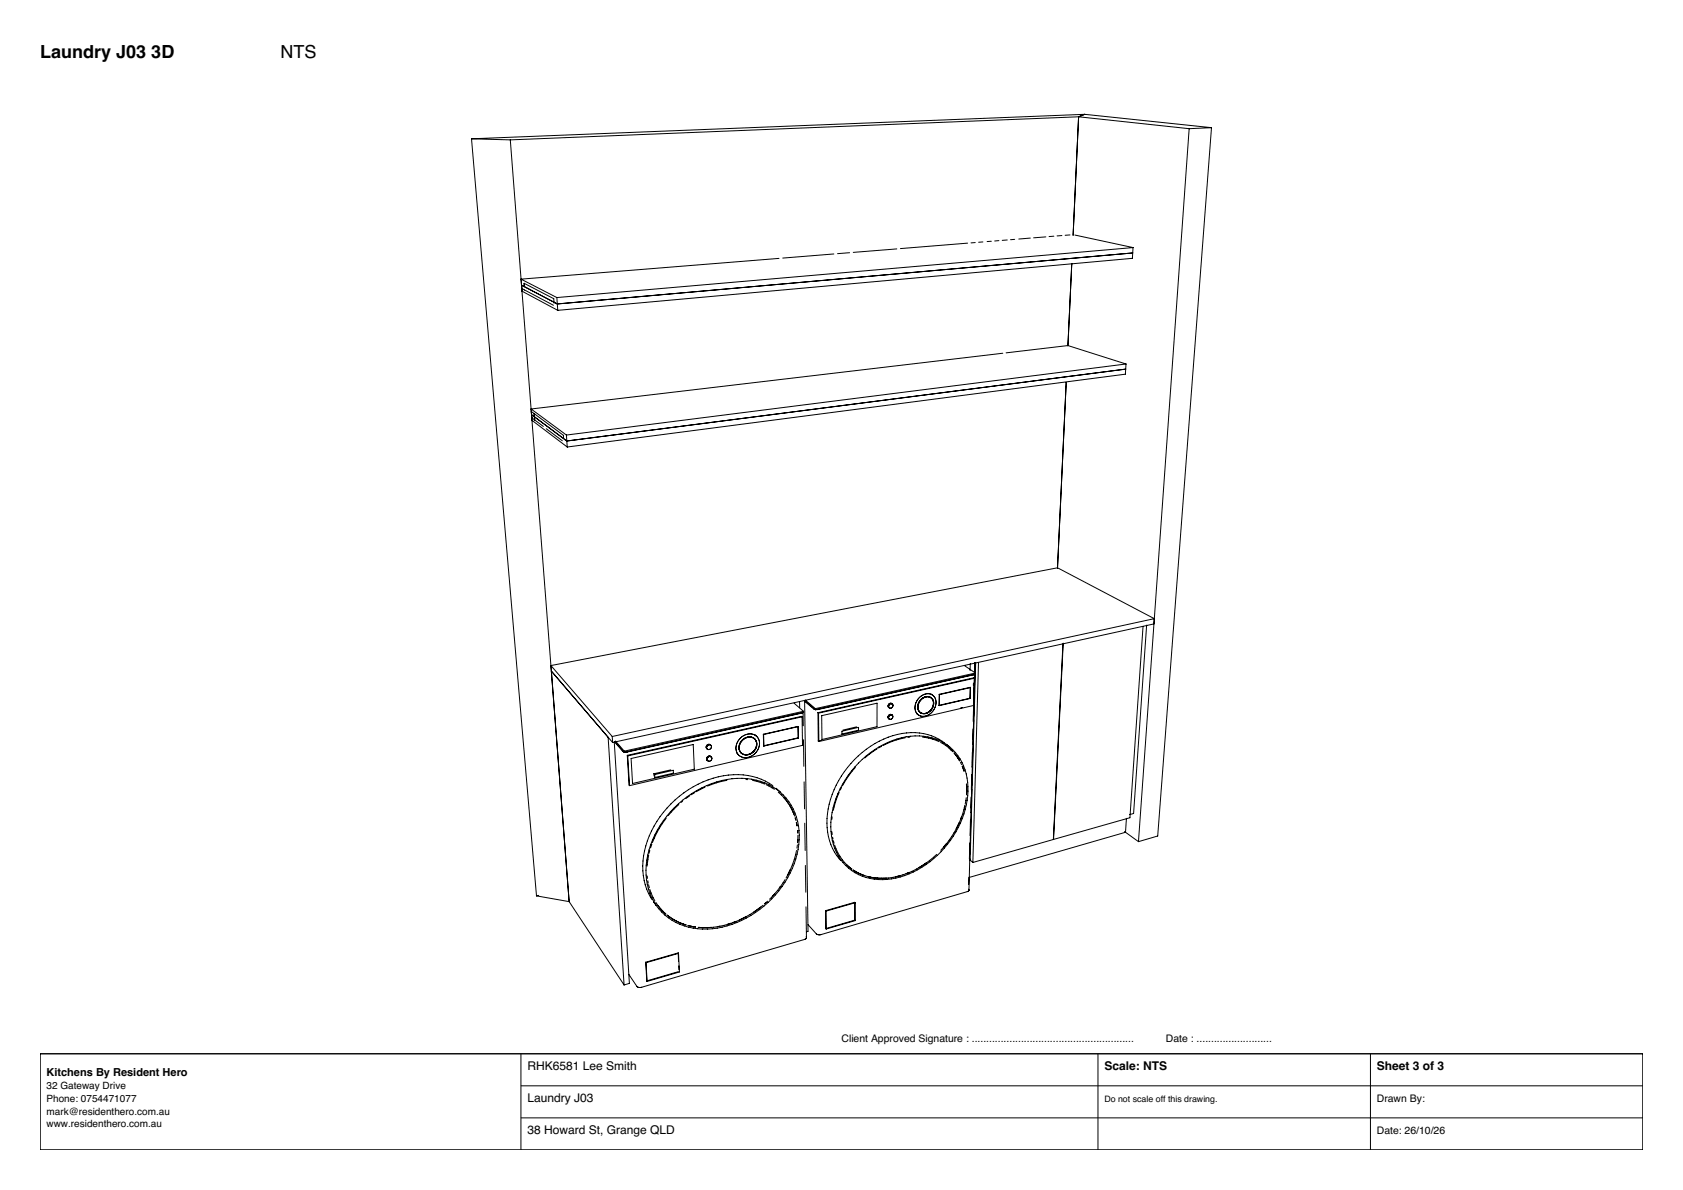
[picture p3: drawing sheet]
<svg xmlns="http://www.w3.org/2000/svg" width="420mm" height="297mm" viewBox="0 0 420 297" stroke-linecap="round" stroke-linejoin="round" font-family="sans-serif">
<g fill="none" stroke="#000" stroke-width=".25">
<path d="M117.7 34.6l9.6 .3M117.7 34.6l16.2 189M127.3 34.9l14.7 190.1M269.2 29.1l-141.9 5.8M269.2 29.1l-1.4 29.6M269.2 29.1l27.6 3M270.7 28.5l-153 6.1M270.7 28.5l-1.5 .6M270.7 28.5l31.6 3.4M296.8 32.1l-12.7 178M302.3 31.9l-13.4 176.8-4.8 1.4M302.3 31.9l-5.5 .2"/>
<path d="M251.4 59.9l-1.3 .1M253.2 59.7l-1 .1M257.1 59.4l-2.9 .3M261 59.1l-3.1 .3M263 58.9l-1.2 .1M265 58.8l-1.2 .1M267 58.6l-1.2 .1M268.2 58.7l14.6 3.1M130 69.7l.2 2.3 7.9 4.2M130 69.7l9 4.6M130.9 71.3l-.1-.6 7.4 3.8 .1 1.2M139 74.3l.2 3.2"/>
<path d="M194.4 64.5l-64.4 5.2M208.1 63.4l-12.8 1M212 63.1l-3 .2M223.8 62.1l-10.9 .9M241.5 60.7l-16.8 1.3M243.4 60.5l-1.1 .1M245.3 60.4l-1.1 .1M247.4 60.2l-1.1 .1M249.3 60.1h-1.1M267.5 65.8l-1 20.5M282.7 63.1l-143.6 12.8-9-4.7 .2 1.5 8.9 4.8M282.8 61.8l-.2 2.7-143.4 13"/>
<path d="M282.8 61.8l-143.8 12.5M250.3 88.2l-117.8 13.9M266.1 95.4l-2.2 46.5M266.3 86.3l-15.2 1.8M266.7 86.3l14.3 4.5M280.9 92.1l-139.5 18M281 90.8l-.2 2.6-139.2 18.2M281 90.8l-139.6 17.8M132.5 102.1l.2 1.4 8.7 6.6M132.5 102.1l8.9 6.5M132.7 104v.9l8.9 6.7M133.3 103.2l-.7-.5 .1 1.6 .7 .5"/>
<path d="M133.3 103.2l.1 1.6M133.3 103.2l7.3 5.4v.8M133.4 104.8l2.2 1.6M136.3 107l4 3M141.4 108.6v1.5M141.4 110.1l.2 1.5M285.2 156.4l-3.2 47.7-39.2 11.2M286.1 156l-3.2 47-1 .3M288.1 154.4l-24.2-12.7-126.4 24.4M288.1 154.4l-135.3 29.4M288.1 154.4l-.1 1.3-135.1 29.6M137.5 166.1l15.3 17.7"/>
<path d="M137.5 166.1l.1 1.4M137.6 167.5l4.4 57.5M137.6 167.5l15.3 17.8M198.2 175.5l2.3 2M199.5 175.1l.1 1.5M200.2 178.9l-43.5 9.8M200.2 178.9l.1 7.1-43.2 10.1M200.2 178.9l-.2-.1-43.5 9.7M200.4 177.8l-.5 .2-43.2 9.7-1.3-.1-2.1-2.5M200.4 177.9l.1 3.2M200.5 177.5l-44.7 10M200.5 177.5v.3l-44.7 10"/>
<path d="M200.8 174.9l.8 57.5-.3 .2M201 175l2.5 2.1M201 174.7l2.5 2.2M203.5 176.9v.2M204.1 177.9l.2 .1M204.1 177.9l.1 7M204.3 178v7.1M205.1 178.6l13.8-3.1v5.9l-13.8 3.2zM221.7 179.3l.2 .2M221.7 179.3l.1 .1M221.8 179.4l.1 .1M222.3 178.3a.66 .66 0 0 0-.6 1"/>
<path d="M222.5 175.6l.1 .1M222.5 175.6l.2 .1M222.5 175.6v-.1a.64 .64 0 0 0-.8 .4 .64 .64 0 0 0 .2 .8M222.6 178.4l.1 .1M222.6 178.4l-.7 .3-.1 .7M222.6 175.7h.1M222.6 175.7l-.7 .2-.1 .4 .1 .4M222.7 178.5l.1 .4-.1 .4-.4 .2h-.4M222.7 175.7a.63 .63 0 0 1 0 .8 .63 .63 0 0 1-.8 .2M228.7 178.1l.4 .2M229.2 177.4l.2 .2M229.3 174.3a2.47 2.47 0 0 1 3.8-.5 3.2 3.2 0 0 1-.3 3.6 3.2 3.2 0 0 1-3.5 1.1 2.8 2.8 0 0 1 0-4.2z"/>
<path d="M229.3 177.4l.3 .4M229.5 177.6l.1 .2M229.6 177.8l.2 .1M229.6 177.8l.1 .1M229.6 177.8l.3 .1M229.9 177.9l.4 .2M231.5 173.9a2.58 2.58 0 0 0-2.2 3.5M231.5 173.8l.9 .4M231.8 173.9a2.48 2.48 0 0 0-2.6 3.5M232.1 174l.3 .2M232.4 173.2l.3 .3M232.4 174.2l.1 .1"/>
<path d="M232.5 174.3l.3 .4M232.5 174.2l.2 .3M232.7 174.5a2.56 2.56 0 0 1-2.3 3.6M232.9 174.8a2.47 2.47 0 0 1-3.1 3.1M234.3 176l.1 .1M234.4 173.3l.1 .1M234.4 173.3l-.1 2.7M234.5 173.4l-.1 2.7M240.1 176.6l-.4 .1M240.7 166.1l2.7 1.9M242 174.3l-7.7 1.7M242 174.3h.1"/>
<path d="M242.1 174.3l-7.7 1.8M242.1 171.5l-.1 2.8M242.1 171.5l-7.7 1.8M242.1 171.5l.1 .1M242.1 165.6v1.8M242.2 171.6l-7.7 1.8M242.2 171.6l-.1 2.7M242.9 170.6v.5M243 176.2l-.1 3.8M243 179.8l-.2 4.8M243.1 169.3l-.2 6.8-38.6 9M243.1 170.3l-.1 4.1"/>
<path d="M243.1 169.3l-38.8 8.7M243.1 169.3l-.1-.1-38.9 8.7M243.2 167.9l.1-2.5-.1 3.2M243.3 168.2l-39.2 8.9-1-.1-2.3-1.9M243.3 168.4l-.3 10.4M243.4 168l-39.9 8.9M243.4 168v.3l-39.9 8.8M243.5 165.4l-1.4 49.3 .7 .6M244.2 165.4l-1.4 49.9M265.3 160.8l-2.4 48.7M265.3 160.5l-2.4 49M151.8 184l3.9 61.8"/>
<path d="M152.8 183.8l.1 1.5M153.3 185.2l3.8 60.2-1.4 .4M153.6 184.9l2.2 2.6M153.6 185.2l2.2 2.6M155.8 187.5v.3M156.5 188.5l.6 7.6M156.5 188.5l.2 .2M156.7 188.7l.4 7.4M157.5 189.3l15.5-3.5 .3 6.2-15.4 3.5zM163.2 193.1l.2 .2M163.2 193.1v.6M163.4 193.3l4.6-1.1v.8l-4.6 1z"/>
<path d="M167.4 192.1l-4.2 1M170.3 200l-.3 .3M172.2 198.6l-1.1 .7M173.4 197.8l-.9 .6M175.9 196.5l-2.2 1.1M176.3 186.8l.2 .1M176.5 189.8h.1M177.3 185.9l.1 .1a.67 .67 0 0 0-.8 .1 .67 .67 0 0 0-.2 .7M177.4 188.8l.1 .1M177.5 188.9v.1M177.5 188.9l-.3-.1-.5 .2-.2 .4 .1 .4M181.4 194.8l-2.7 .6-2.1 .8"/>
<path d="M183.9 188l.4 .4M184.6 187.4l.2 .3M184.7 187.7l.3 .2M184.9 187.8l.3 .3M185.2 188.1l.4 .2M186.1 194.6h.5M187.8 194.8l3 .9M188.2 184.3a2.58 2.58 0 0 0-2.8 .4 2.58 2.58 0 0 0-.8 2.7M188.2 184.3l.2 .2M188.3 183.3l.5 .4M188.4 184.5l.3 .4M188.5 184.6a2.49 2.49 0 0 0-4.1 1.6v.8l.3 .6"/>
<path d="M188.5 184.6l.2 .4M188.7 185l.1 .2M188.7 185.1a2.52 2.52 0 0 1-.9 2.7 2.52 2.52 0 0 1-2.8 .1M188.8 183.7a3.3 3.3 0 0 1 .2 3.7 3.3 3.3 0 0 1-3.3 1.7l-.7-.2-.7-.5M188.8 183.7a3.3 3.3 0 0 0-4.1 .6 3.3 3.3 0 0 0-.4 4.1M188.8 185.2a2.71 2.71 0 0 1-3 3.1M190.5 183.3h.1M190.5 183.3l.1 2.8M190.6 183.3v2.9M190.6 186.1v.1M191.2 195.8l2.1 1.2M192.9 196.1a17.3 17.3 0 0 0-16.2-1.5 25 25 0 0 0-16.2 20.3 15.4 15.4 0 0 0 2.2 9.6"/>
<path d="M193.7 196.7l1.1 1.1M194.2 197.7l2 2.1M195.6 199.1l.6 .7M196.2 199.8l1.3 1.9M196.2 199.8l.6 .8M199.1 181.3l.1 2.8M199.1 181.3l-8.6 2M199.1 181.3h.1M199.2 184.1l-8.6 2M199.2 184.1v.1M199.2 181.3l-8.6 2M199.2 181.3v2.9"/>
<path d="M199.2 184.2l-8.6 2M200.5 184.6l.1 6.6M200.7 195.1l.1 6.8M204.2 184.9l.1 .2M204.9 184.8l-.7 .1M209.4 197.8l-.9 2.3-.5 2.1M210 196.6l-.3 .6M210.1 182.5l4.1-1v.7l-4.1 1zM213.4 191.6l-1.4 1.8-1.8 2.7M213.8 181.4l-3.4 .8M218.9 186.9l-3.1 2.3M220 186.3l-.8 .4"/>
<path d="M225.9 184.1l-3.4 1-2.1 1M227 184h-.4M230.2 184l2.6 .5 1.6 .6M234.7 185.3l2 1.2 1.1 1.1M235.8 185.5a14.6 14.6 0 0 0-15.3-1 24.1 24.1 0 0 0-14.1 20.9 13.4 13.4 0 0 0 3.4 9.4M236.1 185.7l.9 .7M236.2 185.8a14.9 14.9 0 0 0-14.6-.5 24.2 24.2 0 0 0-14.3 21.1 12.5 12.5 0 0 0 15.2 13 23.9 23.9 0 0 0 19.1-23.1 13.3 13.3 0 0 0-4.6-9.9M236.2 185.8l.8 .6M236.2 185.9l.3 .2M238.1 187.9l.9 1.2zM239 189.1l.5 .8M239.7 190.3l.3 .5"/>
<path d="M240.1 191.2l.5 1.3zM241.1 199.1l-.2 1.6M241.2 198.1v-2.4v2.7M242.3 198.9l-.1 3.9M242.5 193.3l-.1 3.8M242.5 197l-.1 4.7M242.6 191.3l-.1 4.7M242.7 187.7l-.2 3.7M242.8 181.9l-.1 3.9M242.8 185.6l-.1 4.7M161.5 218.6l.1 .6M161.7 219.8l.1 .6"/>
<path d="M161.9 213.4l-.4 2.8M162.2 212.3l-.2 .7M162.7 210.7l-.3 .9M166.3 204.2l-2.4 3.6-1.1 2.5M168.3 201.6a23 23 0 0 1 19.3-7.1 14 14 0 0 1 11.7 16.3 24.9 24.9 0 0 1-24 21.1 14.1 14.1 0 0 1-14-16 23.5 23.5 0 0 1 7-14.3zM169.4 200.8l-2.6 2.7M195.9 219.5l-1.9 2.7-2 2.2M197 200.9l.5 .8M197.2 217.1l-.6 1.2M197.5 201.7l.8 2M198 202.8l.1 .4M198.6 204.6l-.1-.5 .1 .7"/>
<path d="M198.7 205.2l.2 .9-.2-.9M198.8 212.3l-1.1 3.6-1.5 3.2M199 210.9l-.1 .8M199 207.3l.1 .4M199.1 207.3v.7M199.1 209.6l-.1 .6M199.1 209.6l-.1 .7M199.1 208.5v1.1M200.8 205.4l.1 6.9M201 216l.1 6.7M207.6 207.6l.1 .7M207.7 203.9l-.1 .6"/>
<path d="M207.8 209l.1 .4M208 209.8l.2 .7M208.3 210.9a11.8 11.8 0 0 0 4.3 6M213 217.2l1.2 .7M214.2 217.9l1.6 .6M215.8 218.5l1 .3M216.8 218.8l1 .2M217.8 219l1.1 .2M218.9 219.2h2.3M224.6 218.6l-1.2 .2M226.9 217.7l-.8 .3M231.2 215.3l-1.9 1.2"/>
<path d="M233.8 213.2a20.6 20.6 0 0 1-12.6 6M236.2 210.6l-.7 .8M239.2 205.7l-2.3 4-2.1 2.5M239.4 205.3l-.2 .4M239.9 203.9l-.2 .6M240.8 201.1l-.2 .6M240.8 201.1l-.6 2.2-1 2.4M241.8 219l-.1 1.7M242 214.3l-.2 7.9M242 210.4l-.1 4M242.2 204.7l-.1 3.8M242.3 202.8l-.3 10.4"/>
<path d="M280.6 207.5l3.5 2.6M281.1 204.2l-.2 3.5-38.9 11.3M133.9 223.6l8.1 1.4M134.4 223.5l-.5 .1M142 225l13.7 20.8M161.9 220.8l.2 .8M162.2 222l1.2 2.9M163.3 225.4l-.2-.4 .6 .9M163.7 225.2l1.2 1.7M164.2 226l.7 .9M164.9 226.9l1.2 1.2M164.9 226.9l.6 .6"/>
<path d="M165.8 227.7l.4 .4M166.5 228.4l1.4 1zM167.9 229.4l1.7 .9M169.2 237.8l.1 2.1M169.2 237.8l-8.1 2.4M169.2 237.8l.1 .1M169.3 237.9l-8.1 2.4M169.3 237.9l.3 4.7-8.1 2.3M169.6 230.3l1.6 .6M171.6 231l1 .2M171.8 231l.8 .2M172.6 231.2l1 .2"/>
<path d="M174.2 231.5h.8M174.4 231.5h.6M175 231.5h1.3M177.5 231.5h-1.2M179.7 231.2h-.5M182.4 230.4l-.8 .3M183.7 230l-.8 .3M186.2 228.8l-1.7 .8M189.8 226.4l-1.7 1.2M190.4 225.9a22.9 22.9 0 0 1-14.1 5.6M191.2 225.2l-.3 .3M191.6 224.9l-.8 .7"/>
<path d="M193.1 223.2l-.3 .4M194.7 221.3l-.2 .3M201.1 226.3l.2 7.7M201.2 233.8l.1 .2M201.3 234l-.5 .5-40.8 11.9-1-.1-2.1-3.1M206 227.3l.1 .1M206 227.3l.1 4.5M206.1 231.8l.1 .1M206.1 227.4l.1 4.5M213.3 229.7l-7.2 2.1M213.3 229.7l.1 .1M213.3 225.2v4.5"/>
<path d="M213.3 225.2l-7.3 2.1M213.3 225.2l.1 .1M213.4 225.3l-7.3 2.1M213.4 225.3v4.5M213.4 229.8l-7.2 2.1M241.7 221.9l.1 .3M241.8 222.2l-.4 .3-36.7 10.8-.9-.2-2.2-2.3M161.1 240.2l.1 .1M161.1 240.2l.3 4.6M161.2 240.3l.3 4.6M161.4 244.8l.1 .1M169.2 242.5l-7.8 2.3"/>
<path d="M169.4 241.1v.9"/>
<circle cx="176.9" cy="186.4" r=".65"/>
<circle cx="177" cy="189.3" r=".66"/>
</g>
<path d="M10 263h400v24h-400z" fill="#fff" stroke="#000" stroke-width=".35"/>
<path d="M130 263v24M130 271h280M130 279h280M274 263v24M342 263v24" fill="none" stroke="#000" stroke-width=".25"/>
<g font-size="4.5">
<text x="10" y="14.4">Laundry J03 3D</text>
<text x="70" y="14.4">NTS</text>
</g>
<g font-size="3">
<text x="131.6" y="267">RHK6581 Lee Smith</text>
<text x="275.6" y="267">Scale: NTS</text>
<text x="343.6" y="267">Sheet 3 of 3</text>
<text x="131.6" y="275">Laundry J03</text>
<text x="131.6" y="283">38 Howard St, Grange QLD</text>
</g>
<text font-size="2.7" x="11.6" y="268.6">Kitchens By Resident Hero</text>
<g font-size="2.6">
<text x="210" y="260">Client Approved Signature : ........................................................</text>
<text x="291" y="260">Date : ..........................</text>
<text x="343.6" y="275">Drawn By:</text>
<text x="343.6" y="283">Date: 26/10/26</text>
</g>
<g font-size="2.5">
<text x="11.6" y="271.8">32 Gateway Drive</text>
<text x="11.6" y="275">Phone: 0754471077</text>
<text x="11.6" y="278.2">mark@residenthero.com.au</text>
<text x="11.6" y="281.4">www.residenthero.com.au</text>
</g>
<text font-size="2.2" x="275.6" y="275">Do not scale off this drawing.</text>
</svg>
